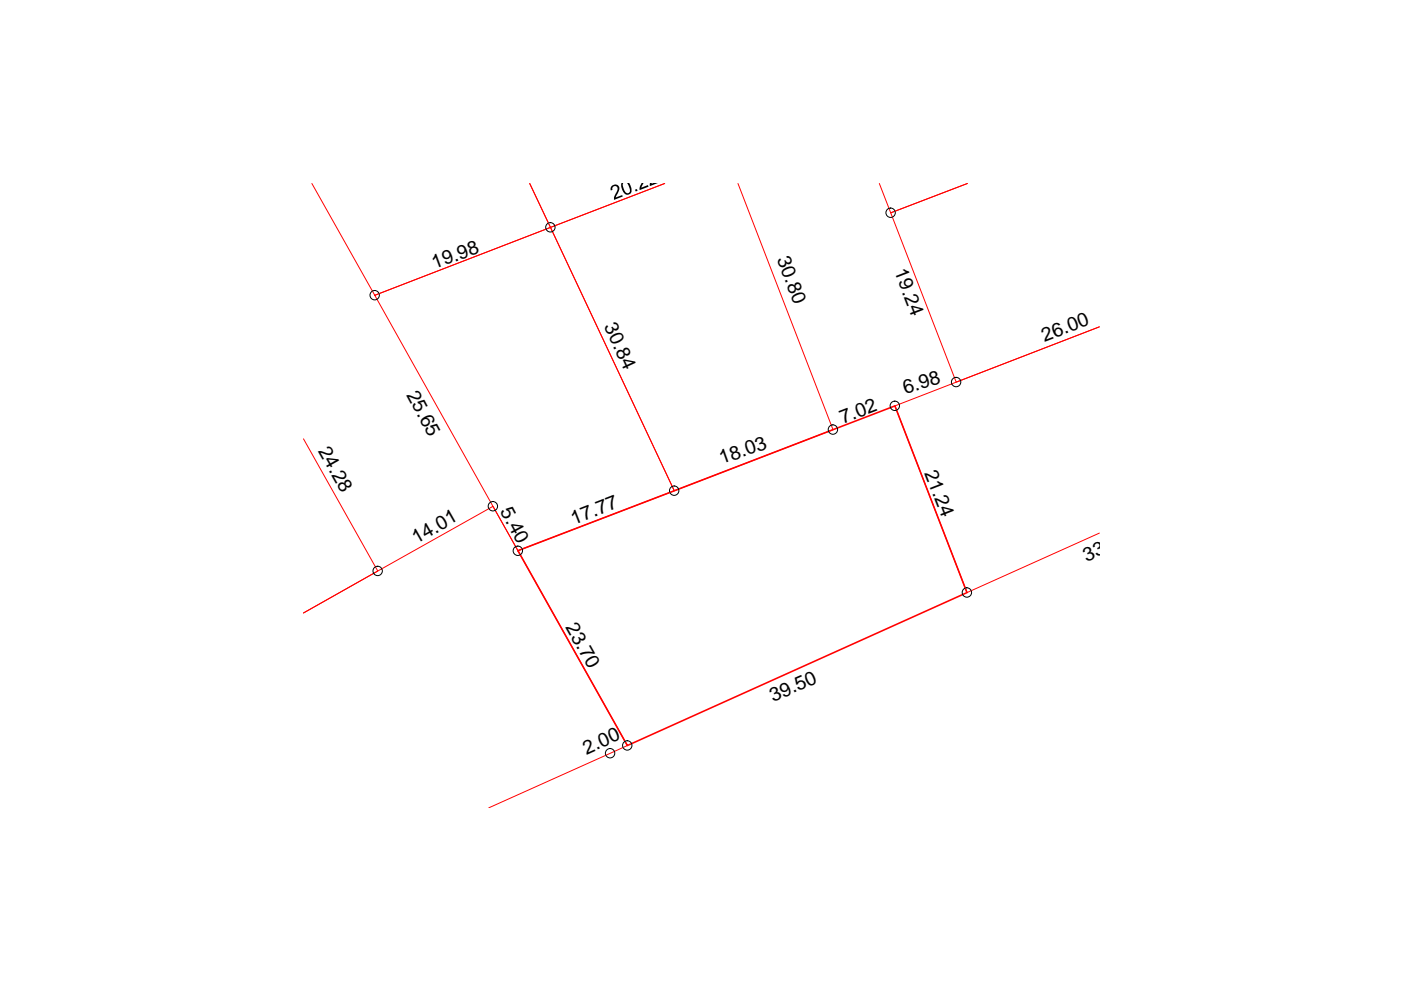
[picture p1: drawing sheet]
<svg xmlns="http://www.w3.org/2000/svg" width="297mm" height="210mm" viewBox="0 0 297 210" stroke-linecap="round" stroke-linejoin="round" font-family="sans-serif">
<path d="M66.1 38.9l13.4 23.7 37.2-14.4-4.4-9.3 4.4 9.3 24.2-9.3-24.2 9.3 26.3 55.9 33.6-13-20.1-52.2M186.4 38.9l2.4 6.2 16.3-6.2-16.3 6.2 13.9 35.9 30.4-11.7-43.4 16.8 15.3 39.5 28.1-12.6M79.5 62.6l37.2-14.4 26.3 55.9-33.2 12.7zM64.3 93l15.8 28.1-15.8 8.9 40.2-22.6 28.5 50.7-29.4 13.2" fill="none" stroke="#f00" stroke-width=".21"/>
<path d="M109.8 116.8l79.9-30.7 15.3 39.5-72 32.5z" fill="none" stroke="#f00" stroke-width=".34"/>
<g fill="none" stroke="#000" stroke-width=".21">
<circle cx="116.7" cy="48.2" r=".99"/>
<circle cx="188.8" cy="45.1" r=".99"/>
<circle cx="79.4" cy="62.6" r=".99"/>
<circle cx="176.6" cy="91.1" r=".99"/>
<circle cx="189.7" cy="86" r=".99"/>
<circle cx="202.7" cy="81" r=".99"/>
<circle cx="104.5" cy="107.3" r=".99"/>
<circle cx="109.8" cy="116.8" r=".99"/>
<circle cx="142.9" cy="104" r=".99"/>
<circle cx="80.1" cy="121.1" r=".99"/>
<circle cx="205" cy="125.6" r=".99"/>
<circle cx="129.3" cy="159.7" r=".99"/>
<circle cx="133" cy="158.1" r=".99"/>
</g>
<g fill="#000">
<path d="M134.9 38.8h1.8a.92 .92 0 0 0-.7 .9l1.4-.5 .1 .4-1.9 .7v-.5l.2-.6a.41 .41 0 0 1 .6-.4zM137 38.8h1.9h-.7v.1l1.5-.1-1.9 .7v-.3a.47 .47 0 0 1 .2-.4 .47 .47 0 0 1 .5 0zM129.6 39.5l.6-.3 .4-.1 .4 .1 .3 .4-.1 .9-.6 1.4 1.3-.5 .1 .3-1.8 .7v-.6l.7-1.3v-.7l-.3-.3h-.5l-.3 .3 .1 .5-.4 .1v-.6zM134.6 40.2l.4-.1 .2 .4-.4 .1z"/>
<path d="M131.7 38.8l1.8 .1 .4 1.1v.7l-.3 .4-.6 .2-.7-.4-.6-1.1zM132.1 38.8l-.1 .6 .4 1.1 .4 .4h.6l.2-.3v-.4l-.5-1.2-.2-.2z"/>
</g>
<g font-size="4.1">
<text x="92.1" y="57.1" transform="rotate(-20 92.1 57.1)">19.98</text>
<text x="164.7" y="54.9" transform="rotate(69 164.7 54.9)">30.80</text>
<text x="189.6" y="57.5" transform="rotate(69 189.6 57.5)">19.24</text>
<text x="128" y="69.2" transform="rotate(65 128 69.2)">30.84</text>
<text x="221.5" y="72.4" transform="rotate(-21 221.5 72.4)">26.00</text>
<text x="86.1" y="83.7" transform="rotate(62 86.1 83.7)">25.65</text>
<text x="191.9" y="83.5" transform="rotate(-17 191.9 83.5)">6.98</text>
<text x="178.7" y="89.9" transform="rotate(-21 178.7 89.9)">7.02</text>
<text x="67.4" y="95.6" transform="rotate(61 67.4 95.6)">24.28</text>
<text x="153.1" y="98.5" transform="rotate(-20 153.1 98.5)">18.03</text>
<text x="196" y="100.3" transform="rotate(69 196 100.3)">21.24</text>
<text x="106" y="108.4" transform="rotate(62 106 108.4)">5.40</text>
<text x="121.7" y="111.3" transform="rotate(-21 121.7 111.3)">17.77</text>
<text x="88.3" y="115.4" transform="rotate(-30 88.3 115.4)">14.01</text>
<text x="230.3" y="119.1" transform="rotate(-24 230.3 119.1)">33.03</text>
<text x="119.8" y="133" transform="rotate(61 119.8 133)">23.70</text>
<text x="164" y="148.8" transform="rotate(-24 164 148.8)">39.50</text>
<text x="124.4" y="160" transform="rotate(-24 124.4 160)">2.00</text>
</g>
</svg>
